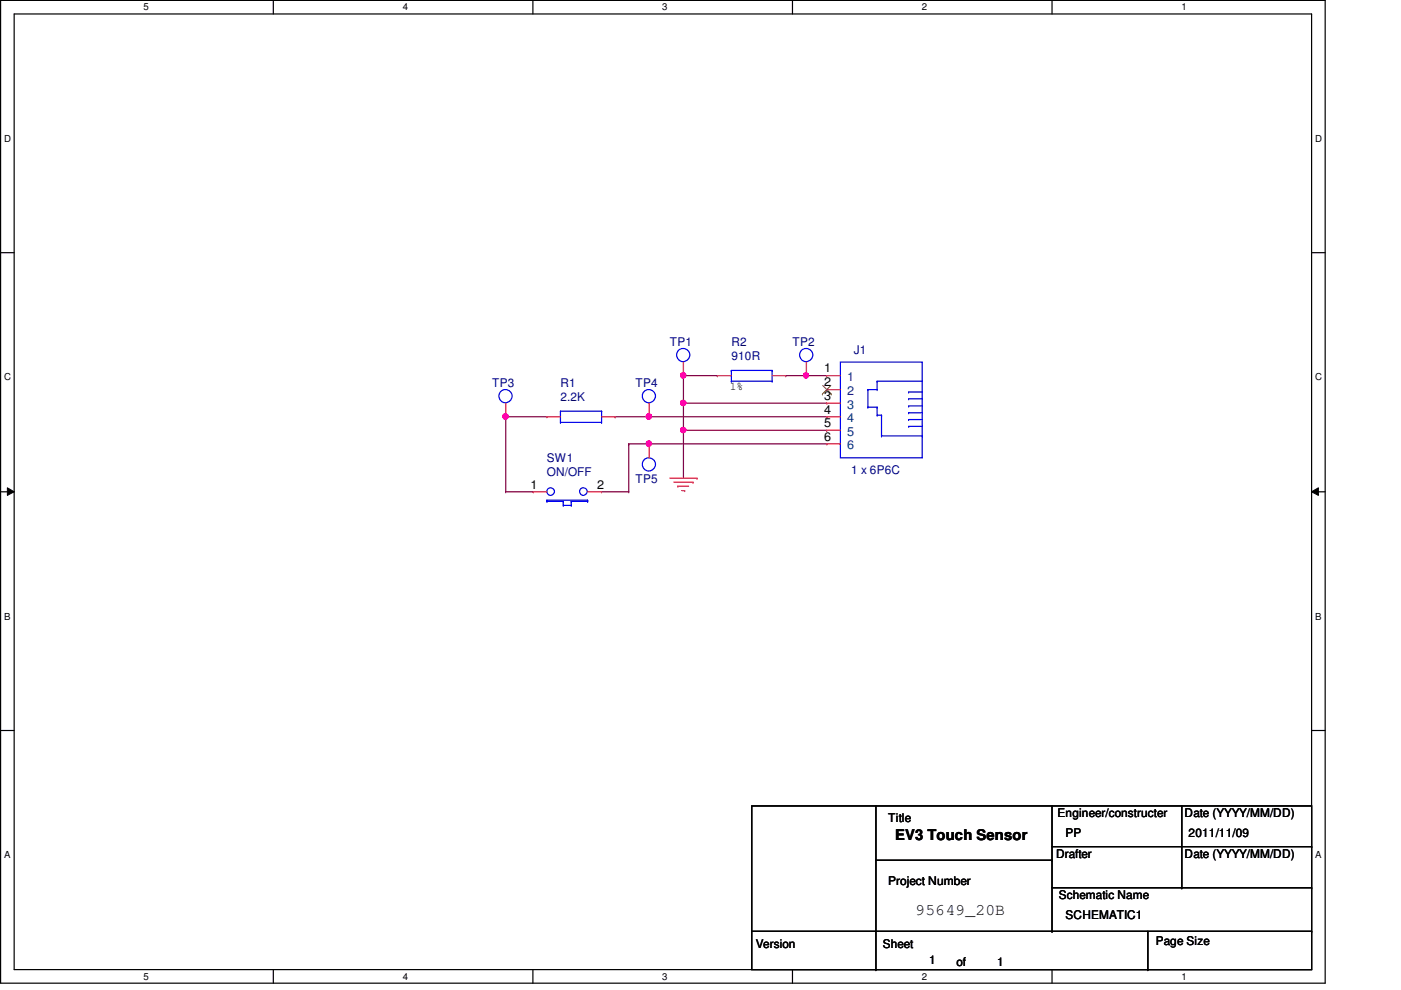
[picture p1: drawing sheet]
<svg xmlns="http://www.w3.org/2000/svg" width="297mm" height="210mm" viewBox="0 0 297 210" stroke-linecap="round" stroke-linejoin="round" font-family="sans-serif">
<path d="M.1 .1h280.9v208.4h-280.9zM3 3h275.1v202.7h-275.1z" fill="none" stroke="#000" stroke-width=".25"/>
<g fill="#fff">
<path d="M30.4 .4h1.1v2.3h-1.1z"/>
<path d="M30.4 206h1.1v2.3h-1.1z"/>
</g>
<path d="M58 .1v2.9M58 205.7v2.8" fill="none" stroke="#000" stroke-width=".25"/>
<g fill="#fff">
<path d="M85.4 .4h1.1v2.3h-1.1z"/>
<path d="M85.4 206h1.1v2.3h-1.1z"/>
</g>
<path d="M113 .1v2.9M113 205.7v2.8" fill="none" stroke="#000" stroke-width=".25"/>
<g fill="#fff">
<path d="M140.4 .4h1.1v2.3h-1.1z"/>
<path d="M140.4 206h1.1v2.3h-1.1z"/>
</g>
<path d="M168 .1v2.9M168 205.7v2.8" fill="none" stroke="#000" stroke-width=".25"/>
<g fill="#fff">
<path d="M195.4 .4h1.2v2.3h-1.2z"/>
<path d="M195.4 206h1.2v2.3h-1.2z"/>
</g>
<path d="M223.1 .1v2.9M223.1 205.7v2.8" fill="none" stroke="#000" stroke-width=".25"/>
<g fill="#fff">
<path d="M250.5 .4h1.1v2.3h-1.1z"/>
<path d="M250.5 206h1.1v2.3h-1.1z"/>
<path d="M.9 28.3h1.4v2.3h-1.4z"/>
<path d="M278.8 28.3h1.5v2.3h-1.5z"/>
<path d="M.9 78.9h1.4v2.3h-1.4z"/>
<path d="M278.8 78.9h1.5v2.3h-1.5z"/>
</g>
<path d="M.1 53.6h2.9M278.1 53.6h2.9" fill="none" stroke="#000" stroke-width=".25"/>
<g fill="#fff">
<path d="M.9 129.6h1.3v2.3h-1.3z"/>
<path d="M278.8 129.6h1.4v2.3h-1.4z"/>
</g>
<path d="M.1 104.3h2.9M278.1 104.3h2.9" fill="none" stroke="#000" stroke-width=".25"/>
<path d="M1.6 103.5l1.4 .8-1.4 .8zM278.1 104.3l1.4-.8v1.6z" fill="#000"/>
<path d="M1.6 103.5l1.4 .8-1.4 .8zM278.1 104.3l1.4-.8v1.6z" fill="none" stroke="#000" stroke-width=".21"/>
<g fill="#fff">
<path d="M.9 180.3h1.3v2.2h-1.3z"/>
<path d="M278.8 180.3h1.3v2.2h-1.3z"/>
</g>
<path d="M.1 154.9h2.9M278.1 154.9h2.9" fill="none" stroke="#000" stroke-width=".25"/>
<path d="M107.2 88.4h.1M107.2 88.4h8.7" fill="none" stroke="#800040" stroke-width=".25"/>
<circle cx="107.2" cy="88.3" r=".57" fill="#f0f"/>
<circle cx="107.2" cy="88.3" r=".57" fill="none" stroke="#f0f" stroke-width=".25"/>
<path d="M144.9 91.3h.1M144.9 91.3h30.4" fill="none" stroke="#800040" stroke-width=".25"/>
<circle cx="144.8" cy="91.2" r=".57" fill="#f0f"/>
<circle cx="144.8" cy="91.2" r=".57" fill="none" stroke="#f0f" stroke-width=".25"/>
<path d="M171 79.7h.1M171 79.7h4.3M144.9 91.3h.1M144.9 91.3v10.1" fill="none" stroke="#800040" stroke-width=".25"/>
<circle cx="170.9" cy="79.6" r=".54" fill="#f0f"/>
<circle cx="170.9" cy="79.6" r=".54" fill="none" stroke="#f0f" stroke-width=".25"/>
<path d="M144.9 85.5h.1M144.9 85.5v5.8M144.9 85.5h30.4" fill="none" stroke="#800040" stroke-width=".25"/>
<circle cx="144.8" cy="85.5" r=".57" fill="#f0f"/>
<circle cx="144.8" cy="85.5" r=".57" fill="none" stroke="#f0f" stroke-width=".25"/>
<path d="M144.9 79.7h.1M144.9 79.7v5.8" fill="none" stroke="#800040" stroke-width=".25"/>
<circle cx="144.8" cy="79.6" r=".57" fill="#f0f"/>
<circle cx="144.8" cy="79.6" r=".57" fill="none" stroke="#f0f" stroke-width=".25"/>
<path d="M107.2 88.4h.1M107.2 88.4v15.9M133.3 94.1h.1M133.3 94.1v10.2M137.6 94.1h.1M137.6 94.1h37.7" fill="none" stroke="#800040" stroke-width=".25"/>
<circle cx="137.6" cy="94.1" r=".57" fill="#f0f"/>
<circle cx="137.6" cy="94.1" r=".57" fill="none" stroke="#f0f" stroke-width=".25"/>
<path d="M166.6 79.7h.1M166.6 79.7h4.4M130.4 88.4h.1M130.4 88.4h44.9M175.3 88.4h.1M107.2 104.3h.1M107.2 104.3h5.9M127.5 104.3h5.8M133.3 104.3h.1" fill="none" stroke="#800040" stroke-width=".25"/>
<circle cx="137.6" cy="88.3" r=".57" fill="#f0f"/>
<circle cx="137.6" cy="88.3" r=".57" fill="none" stroke="#f0f" stroke-width=".25"/>
<path d="M144.9 79.7h7.2M152.1 79.7h.1M133.3 94.1h.1M133.3 94.1h4.3" fill="none" stroke="#800040" stroke-width=".25"/>
<g fill="none" stroke="#f00" stroke-width=".25">
<path d="M144.9 79.7h.1M144.9 76.8v2.9M152.1 79.7h.1M152.1 79.7h3M163.7 79.7h2.9M166.6 79.7h.1M171 79.7h.1M171 76.8v2.9M175.3 79.7h.1M175.3 79.7h2.9M107.2 88.4h.1M107.2 85.5v2.9"/>
<path d="M115.9 88.4h.1M115.9 88.4h2.9M127.5 88.4h2.9M130.4 88.4h.1M137.6 88.4h.1M137.6 94.1h.1M137.6 85.5v2.9M137.6 94.1v3M175.3 82.6h.1M175.3 85.5h.1M175.3 88.4h.1M175.3 91.3h.1"/>
<path d="M175.3 94.1h.1M175.3 88.4h2.9M175.3 82.6h2.9M175.3 85.5h2.9M175.3 91.3h2.9M175.3 94.1h2.9M113.1 104.3h.1M113.1 104.3h2.8M124.6 104.3h2.9M127.5 104.3h.1M142 101.4h5.8M142.9 102.3h4"/>
<path d="M143.7 103.1h.1M143.7 103.1h2.3M144.6 104.1h.6M145.2 104.1h.1M146.9 102.3h.1M147.8 101.4h.1"/>
</g>
<g fill="none" stroke="#000" stroke-width=".25">
<path d="M159.4 170.9h118.7v34.8h-118.7zM185.7 170.9v34.8M223.1 179.6h55M223.1 170.9v26.6M250.6 170.9v17.4M278.1 179.6h.1M159.4 197.5h118.7M185.7 182.5h37.4M223.1 197.5h.1M223.1 182.5h.1M223.1 188.3h55M243.4 197.5v8.2"/>
<path d="M250.6 188.3h.1M278.1 197.5h.1M278.1 188.3h.1M185.7 205.7h.1M243.4 205.7h.1"/>
</g>
<g fill="none" stroke="#00f" stroke-width=".25">
<path d="M155.1 78.6h.1M155.1 79.7h.1M155.1 78.6v2.3M155.1 78.6h8.6M163.7 78.6h.1M163.7 78.6v2.3M178.2 76.8h17.3v20.3h-17.3zM118.8 87.2h.1M118.8 89.6h.1M118.8 87.2h8.7M118.8 87.2v2.4M118.8 89.6h8.7"/>
<path d="M127.5 87.2h.1M127.5 89.6h.1M127.5 88.4h.1M127.5 87.2v2.4M155.1 80.9h.1M155.1 80.9h8.6M163.7 80.9h.1M184 82.6h.1M184 86.4h.1M184 82.6h2M184 82.6v3.8M184 86.4h2"/>
<path d="M186 80.9h.1M186 82.6h.1M186 86.4h.1M186 88.1h.1M186 80.9h9.5M186 80.9v1.7M186 86.4v1.7M186 88.1h.9M186.9 88.1h.1M186.9 92.5h.1M186.9 88.1v4.4M186.9 92.5h8.6"/>
<path d="M192.7 84.6h.1M192.7 86.1h.1M192.7 83.1h.1M192.7 87.5h.1M192.7 89h.1M192.7 90.4h.1M192.7 84.6h2.8M192.7 86.1h2.8M192.7 83.1h2.8M192.7 87.5h2.8M192.7 89h2.8M192.7 90.4h2.8"/>
<path d="M195.5 92.5h.1M115.9 106.3h.1M115.9 106.1h.1M115.9 106.1h8.7M115.9 106.3h3.5M115.9 106.1v.2M119.4 107.2h.1M119.4 106.3h.1M119.4 107.2h1.7M119.4 106.3v.9M121.1 106.3h.1M121.1 107.2h.1"/>
<path d="M121.1 106.3h3.5M121.1 106.3v.9M124.6 106.1h.1M124.6 106.3h.1M124.6 106.1v.2"/>
<circle cx="144.9" cy="75.3" r="1.4"/>
<circle cx="170.9" cy="75.3" r="1.4"/>
<circle cx="107.2" cy="84" r="1.4"/>
<circle cx="137.6" cy="84" r="1.4"/>
<circle cx="137.6" cy="98.5" r="1.4"/>
<circle cx="116.8" cy="104.3" r=".8"/>
<circle cx="123.7" cy="104.3" r=".8"/>
</g>
<path d="M174.4 83.6h.1M174.5 81.8l1.7 1.8M176.1 81.8l-1.7 1.8M176.2 83.6h.1" fill="none" stroke="#804000" stroke-width=".21"/>
<circle cx="107.2" cy="88.3" r=".57" fill="#f0f"/>
<circle cx="107.2" cy="88.3" r=".57" fill="none" stroke="#f0f" stroke-width=".25"/>
<circle cx="144.8" cy="91.2" r=".57" fill="#f0f"/>
<circle cx="144.8" cy="91.2" r=".57" fill="none" stroke="#f0f" stroke-width=".25"/>
<circle cx="170.9" cy="79.6" r=".54" fill="#f0f"/>
<circle cx="170.9" cy="79.6" r=".54" fill="none" stroke="#f0f" stroke-width=".25"/>
<circle cx="144.8" cy="85.5" r=".57" fill="#f0f"/>
<circle cx="144.8" cy="85.5" r=".57" fill="none" stroke="#f0f" stroke-width=".25"/>
<circle cx="144.8" cy="79.6" r=".57" fill="#f0f"/>
<circle cx="144.8" cy="79.6" r=".57" fill="none" stroke="#f0f" stroke-width=".25"/>
<circle cx="137.6" cy="94.1" r=".57" fill="#f0f"/>
<circle cx="137.6" cy="94.1" r=".57" fill="none" stroke="#f0f" stroke-width=".25"/>
<circle cx="137.6" cy="88.3" r=".57" fill="#f0f"/>
<circle cx="137.6" cy="88.3" r=".57" fill="none" stroke="#f0f" stroke-width=".25"/>
<text font-size="3.5" x="194.1" y="194">95649_20B</text>
<text font-size="3.1" x="189.8" y="178.2">EV3 Touch Sensor</text>
<g font-size="2.6">
<text x="174.7" y="79">1</text>
<text x="174.7" y="82">2</text>
<text x="174.7" y="84.8">3</text>
<text x="174.7" y="87.7">4</text>
<text x="174.7" y="90.6">5</text>
<text x="174.7" y="93.5">6</text>
<text x="112.5" y="103.6">1</text>
<text x="126.6" y="103.6">2</text>
</g>
<g font-size="2.6" fill="#004080">
<text x="179.6" y="80.9">1</text>
<text x="179.6" y="83.8">2</text>
<text x="179.6" y="86.7">3</text>
<text x="179.6" y="89.6">4</text>
<text x="179.6" y="92.5">5</text>
<text x="179.6" y="95.3">6</text>
</g>
<g font-size="2.5" fill="#000080">
<text x="142" y="73.4">TP1</text>
<text x="155.1" y="73.4">R2</text>
<text x="155.1" y="76.3">910R</text>
<text x="168" y="73.4">TP2</text>
<text x="181.1" y="75.1">J1</text>
<text x="104.3" y="82">TP3</text>
<text x="118.8" y="82">R1</text>
<text x="134.7" y="82">TP4</text>
<text x="118.8" y="85">2.2K</text>
<text x="115.9" y="98">SW1</text>
<text x="115.9" y="100.9">ON/OFF</text>
<text x="180.5" y="100.6">1 x 6P6C</text>
<text x="134.7" y="102.4">TP5</text>
</g>
<g font-size="2.5">
<text x="154.7" y="82.7">1%</text>
<text x="224.2" y="173.3">Engineer/constructer</text>
<text x="251.2" y="173.3">Date (YYYY/MM/DD)</text>
<text x="188.3" y="174.4">Title</text>
<text x="225.9" y="177.6">PP</text>
<text x="252" y="177.6">2011/11/09</text>
<text x="223.9" y="181.9">Drafter</text>
<text x="251.2" y="181.9">Date (YYYY/MM/DD)</text>
<text x="188.3" y="187.8">Project Number</text>
<text x="224.5" y="190.7">Schematic Name</text>
<text x="225.9" y="195">SCHEMATIC1</text>
<text x="160.2" y="201.1">Version</text>
<text x="187.2" y="201.1">Sheet</text>
<text x="245.1" y="200.5">Page Size</text>
<text x="197" y="204.6">1</text>
<text x="202.8" y="204.8">of</text>
<text x="211.5" y="204.8">1</text>
</g>
<g font-size="2">
<text x="30.4" y="2.2">5</text>
<text x="85.4" y="2.2">4</text>
<text x="140.4" y="2.2">3</text>
<text x="195.4" y="2.2">2</text>
<text x="250.5" y="2.2">1</text>
<text x=".9" y="30.1">D</text>
<text x="278.8" y="30.1">D</text>
<text x=".9" y="80.7">C</text>
<text x="278.8" y="80.7">C</text>
<text x=".9" y="131.4">B</text>
<text x="278.8" y="131.4">B</text>
<text x=".9" y="182">A</text>
<text x="278.8" y="182">A</text>
<text x="30.4" y="207.8">5</text>
<text x="85.4" y="207.8">4</text>
<text x="140.4" y="207.8">3</text>
<text x="195.4" y="207.8">2</text>
<text x="250.5" y="207.8">1</text>
</g>
</svg>
